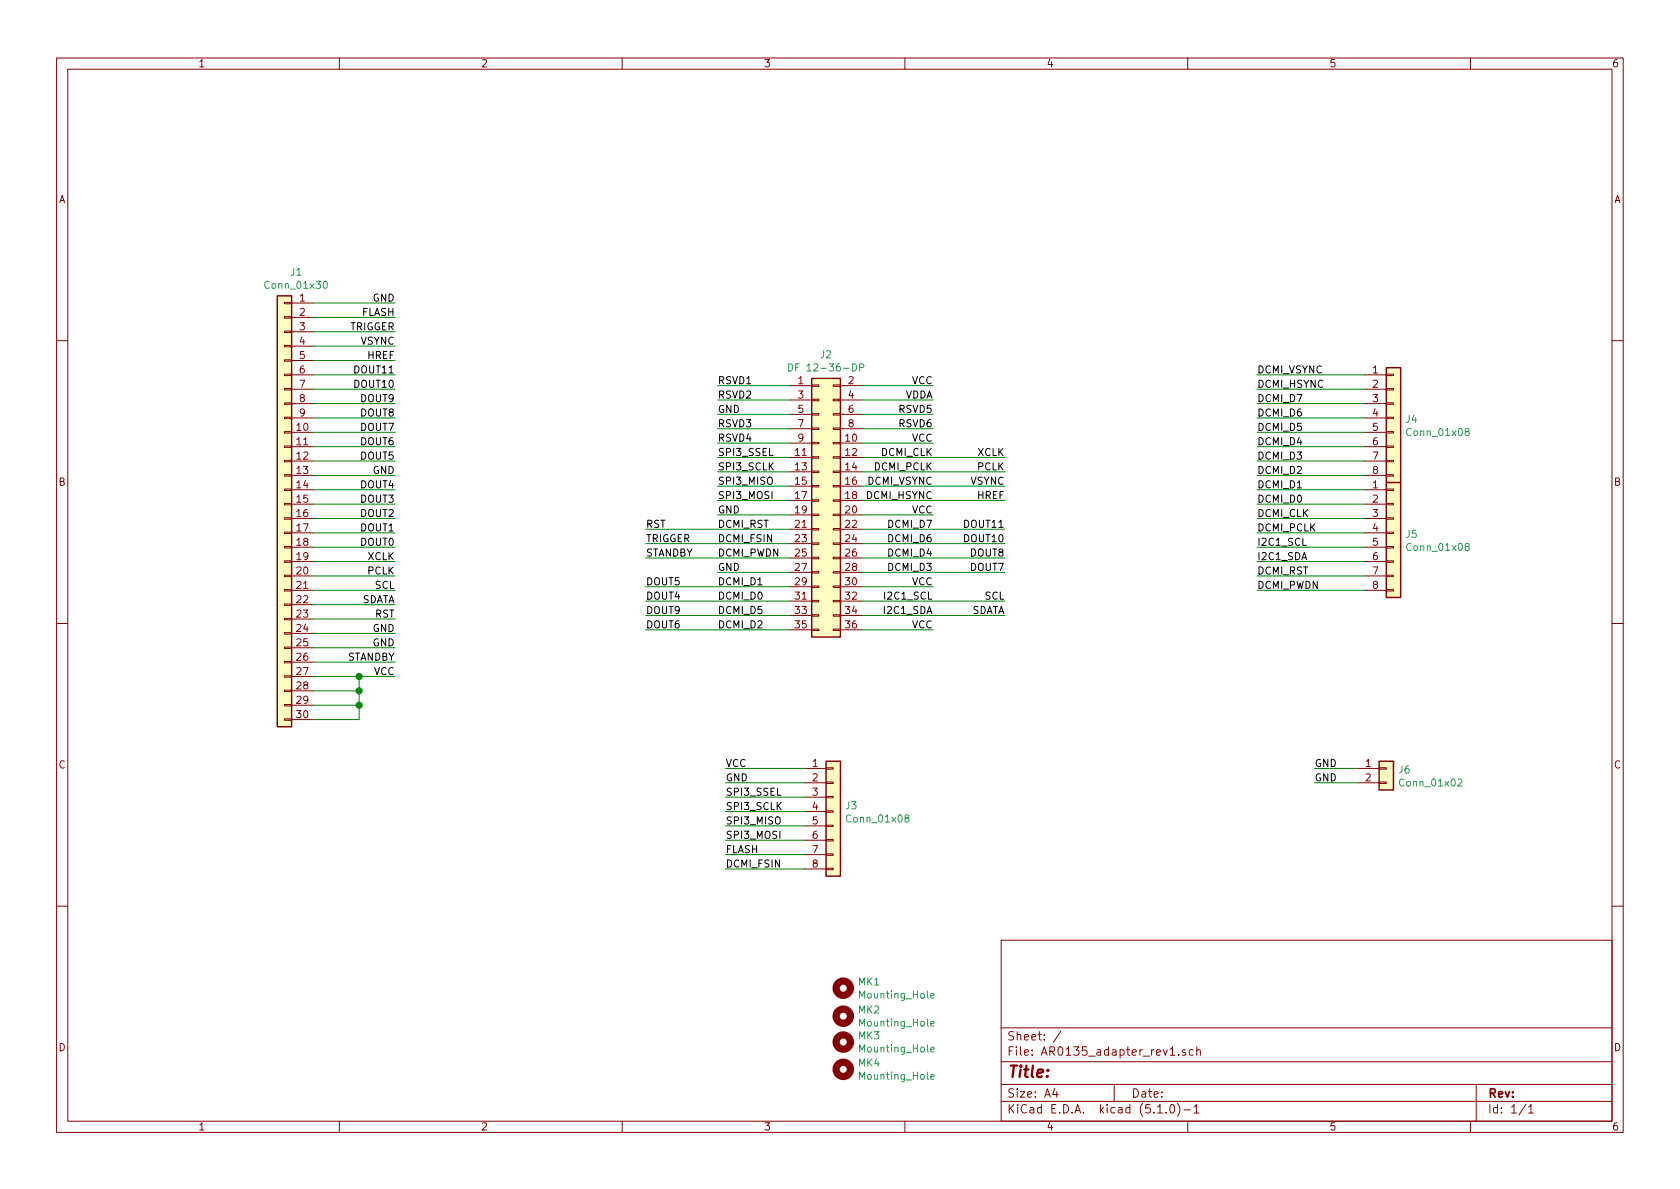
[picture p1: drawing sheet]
EESchema Schematic File Version 4
LIBS:AR0135_adapter_rev1-cache
EELAYER 29 0
EELAYER END
$Descr A4 11693 8268
encoding utf-8
Sheet 1 1
Title ""
Date ""
Rev ""
Comp ""
Comment1 ""
Comment2 ""
Comment3 ""
Comment4 ""
$EndDescr
$Comp
L Connector_Generic:Conn_02x18_Odd_Even J2
U 1 1
P 5700 3475
F 0 "J2" H 5750 4492 50  0000 C CNN
F 1 "DF 12-36-DP" H 5750 4401 50  0000 C CNN
F 2 "sense:DF12(3.5)-36DP-0.5V(86)" H 5700 3475 50  0001 C CNN
F 3 "~" H 5700 3475 50  0001 C CNN
	1    5700 3475
	1    0    0    -1  
$EndComp
Text Label 4995 2675 0    50   ~ 0
RSVD1
Text Label 4995 2775 0    50   ~ 0
RSVD2
Text Label 4995 2975 0    50   ~ 0
RSVD3
Text Label 4995 3075 0    50   ~ 0
RSVD4
Text Label 6495 2875 2    50   ~ 0
RSVD5
Text Label 6495 2975 2    50   ~ 0
RSVD6
Text Label 4995 2875 0    50   ~ 0
GND
Text Label 4995 3175 0    50   ~ 0
SPI3_SSEL
Text Label 4995 3275 0    50   ~ 0
SPI3_SCLK
Text Label 4995 3375 0    50   ~ 0
SPI3_MISO
Text Label 4995 3475 0    50   ~ 0
SPI3_MOSI
Text Label 4995 3575 0    50   ~ 0
GND
Text Label 4995 3675 0    50   ~ 0
DCMI_RST
Text Label 4995 3775 0    50   ~ 0
DCMI_FSIN
Text Label 4995 3875 0    50   ~ 0
DCMI_PWDN
Text Label 4995 3975 0    50   ~ 0
GND
Text Label 4995 4075 0    50   ~ 0
DCMI_D1
Text Label 4995 4175 0    50   ~ 0
DCMI_D0
Text Label 4995 4275 0    50   ~ 0
DCMI_D5
Text Label 4995 4375 0    50   ~ 0
DCMI_D2
Text Label 6495 2675 2    50   ~ 0
VCC
Text Label 6495 2775 2    50   ~ 0
VDDA
Text Label 6495 3075 2    50   ~ 0
VCC
Text Label 6495 3175 2    50   ~ 0
DCMI_CLK
Text Label 6495 3275 2    50   ~ 0
DCMI_PCLK
Text Label 6495 3375 2    50   ~ 0
DCMI_VSYNC
Text Label 6495 3475 2    50   ~ 0
DCMI_HSYNC
Text Label 6495 3575 2    50   ~ 0
VCC
Text Label 6495 3675 2    50   ~ 0
DCMI_D7
Text Label 6495 3775 2    50   ~ 0
DCMI_D6
Text Label 6495 3875 2    50   ~ 0
DCMI_D4
Text Label 6495 3975 2    50   ~ 0
DCMI_D3
Text Label 6495 4075 2    50   ~ 0
VCC
Text Label 6495 4175 2    50   ~ 0
I2C1_SCL
Text Label 6495 4275 2    50   ~ 0
I2C1_SDA
Text Label 6495 4375 2    50   ~ 0
VCC
Text Label 2750 2100 2    50   ~ 0
GND
Text Label 2750 2200 2    50   ~ 0
FLASH
Text Label 2750 2300 2    50   ~ 0
TRIGGER
Text Label 2750 2400 2    50   ~ 0
VSYNC
Text Label 2750 2500 2    50   ~ 0
HREF
Text Label 2750 2600 2    50   ~ 0
DOUT11
Text Label 2750 2700 2    50   ~ 0
DOUT10
Text Label 2750 2800 2    50   ~ 0
DOUT9
Text Label 2750 2900 2    50   ~ 0
DOUT8
Text Label 2750 3100 2    50   ~ 0
DOUT6
Text Label 2750 3300 2    50   ~ 0
GND
Text Label 2750 3500 2    50   ~ 0
DOUT3
Text Label 2750 3000 2    50   ~ 0
DOUT7
Text Label 2750 3200 2    50   ~ 0
DOUT5
Text Label 2750 3400 2    50   ~ 0
DOUT4
Text Label 2750 3600 2    50   ~ 0
DOUT2
Text Label 2750 3800 2    50   ~ 0
DOUT0
Text Label 2750 4000 2    50   ~ 0
PCLK
Text Label 2750 4200 2    50   ~ 0
SDATA
Text Label 2750 4400 2    50   ~ 0
GND
Text Label 2750 4600 2    50   ~ 0
STANDBY
$Comp
L Connector_Generic:Conn_01x30 J1
U 1 1
P 1980 3500
F 0 "J1" H 1898 5117 50  0000 C CNN
F 1 "Conn_01x30" H 1898 5026 50  0000 C CNN
F 2 "Connector_FFC-FPC:Hirose_FH12-30S-0.5SH_1x30-1MP_P0.50mm_Horizontal" H 1980 3500 50  0001 C CNN
F 3 "~" H 1980 3500 50  0001 C CNN
	1    1980 3500
	-1   0    0    -1  
$EndComp
Text Label 2750 4500 2    50   ~ 0
GND
Text Label 2750 4300 2    50   ~ 0
RST
Text Label 2750 4100 2    50   ~ 0
SCL
Text Label 2750 3900 2    50   ~ 0
XCLK
Text Label 2750 3700 2    50   ~ 0
DOUT1
Wire Wire Line
	2750 2100 2180 2100
Wire Wire Line
	2750 2200 2180 2200
Wire Wire Line
	2750 2300 2180 2300
Wire Wire Line
	2750 2400 2180 2400
Wire Wire Line
	2180 2500 2750 2500
Wire Wire Line
	2750 2600 2180 2600
Wire Wire Line
	2750 2700 2180 2700
Wire Wire Line
	2750 2800 2180 2800
Wire Wire Line
	2750 2900 2180 2900
Wire Wire Line
	2750 3000 2180 3000
Wire Wire Line
	2750 3100 2180 3100
Wire Wire Line
	2750 3200 2180 3200
Wire Wire Line
	2180 3300 2750 3300
Wire Wire Line
	2750 3400 2180 3400
Wire Wire Line
	2180 3500 2750 3500
Wire Wire Line
	2750 3600 2180 3600
Wire Wire Line
	2180 3700 2750 3700
Wire Wire Line
	2750 3800 2180 3800
Wire Wire Line
	2750 3900 2180 3900
Wire Wire Line
	2180 4000 2750 4000
Wire Wire Line
	2750 4100 2180 4100
Wire Wire Line
	2180 4200 2750 4200
Wire Wire Line
	2750 4300 2180 4300
Wire Wire Line
	2180 4400 2750 4400
Wire Wire Line
	2750 4500 2180 4500
Wire Wire Line
	2180 4600 2750 4600
Wire Wire Line
	2180 5000 2500 5000
Wire Wire Line
	2500 4700 2180 4700
Wire Wire Line
	2180 4800 2500 4800
Connection ~ 2500 4800
Wire Wire Line
	2500 4800 2500 4700
Wire Wire Line
	2180 4900 2500 4900
Wire Wire Line
	2500 4800 2500 4900
Connection ~ 2500 4900
Wire Wire Line
	2500 4900 2500 5000
Wire Wire Line
	4995 2675 5500 2675
Wire Wire Line
	6000 2675 6495 2675
Wire Wire Line
	6495 2775 6000 2775
Wire Wire Line
	5500 2775 4995 2775
Wire Wire Line
	4995 2875 5500 2875
Wire Wire Line
	6000 2875 6495 2875
Wire Wire Line
	6495 2975 6000 2975
Wire Wire Line
	5500 2975 4995 2975
Wire Wire Line
	4995 3075 5500 3075
Wire Wire Line
	6000 3075 6495 3075
Wire Wire Line
	5500 3175 4995 3175
Wire Wire Line
	4995 3275 5500 3275
Wire Wire Line
	5500 3375 4995 3375
Wire Wire Line
	4995 3475 5500 3475
Wire Wire Line
	6495 3575 6000 3575
Wire Wire Line
	5500 3575 4995 3575
Wire Wire Line
	5500 3975 4995 3975
Wire Wire Line
	6000 4075 6495 4075
Wire Wire Line
	6495 4375 6000 4375
Connection ~ 2500 4700
Wire Wire Line
	2750 4700 2500 4700
Text Label 2750 4700 2    50   ~ 0
VCC
Text Label 4495 4175 0    50   ~ 0
DOUT4
Text Label 4495 4075 0    50   ~ 0
DOUT5
Text Label 4495 4375 0    50   ~ 0
DOUT6
Text Label 6995 3975 2    50   ~ 0
DOUT7
Text Label 6995 3875 2    50   ~ 0
DOUT8
Text Label 4495 4275 0    50   ~ 0
DOUT9
Text Label 6995 3775 2    50   ~ 0
DOUT10
Text Label 6995 3675 2    50   ~ 0
DOUT11
Text Label 6995 3175 2    50   ~ 0
XCLK
Text Label 6995 3275 2    50   ~ 0
PCLK
Text Label 4495 3675 0    50   ~ 0
RST
Text Label 6995 4275 2    50   ~ 0
SDATA
Text Label 6995 4175 2    50   ~ 0
SCL
Text Label 6995 3475 2    50   ~ 0
HREF
Text Label 6995 3375 2    50   ~ 0
VSYNC
Wire Wire Line
	4495 3675 5500 3675
Wire Wire Line
	6000 4275 6995 4275
Wire Wire Line
	6000 4175 6995 4175
Wire Wire Line
	6000 3175 6995 3175
Wire Wire Line
	6000 3275 6995 3275
Wire Wire Line
	6000 3375 6995 3375
Text Label 5050 5840 0    50   ~ 0
SPI3_MOSI
Text Label 5050 5740 0    50   ~ 0
SPI3_MISO
Text Label 5050 5640 0    50   ~ 0
SPI3_SCLK
Text Label 5050 5540 0    50   ~ 0
SPI3_SSEL
$Comp
L Connector_Generic:Conn_01x08 J3
U 1 1
P 5800 5640
F 0 "J3" H 5880 5682 50  0000 L CNN
F 1 "Conn_01x08" H 5880 5591 50  0000 L CNN
F 2 "Connector_PinHeader_2.54mm:PinHeader_1x08_P2.54mm_Vertical" H 5800 5640 50  0001 C CNN
F 3 "~" H 5800 5640 50  0001 C CNN
	1    5800 5640
	1    0    0    -1  
$EndComp
Wire Wire Line
	5050 5840 5600 5840
Wire Wire Line
	5600 5740 5050 5740
Wire Wire Line
	5050 5640 5600 5640
Wire Wire Line
	5600 5540 5050 5540
Wire Wire Line
	4495 4375 5500 4375
Wire Wire Line
	4495 4275 5500 4275
Wire Wire Line
	4495 4175 5500 4175
Wire Wire Line
	4495 4075 5500 4075
Wire Wire Line
	6000 3675 6995 3675
Wire Wire Line
	6000 3775 6995 3775
Wire Wire Line
	6000 3875 6995 3875
Wire Wire Line
	6000 3975 6995 3975
Wire Wire Line
	6000 3475 6995 3475
Text Label 4495 3775 0    50   ~ 0
TRIGGER
Text Label 4495 3875 0    50   ~ 0
STANDBY
Text Label 5050 5940 0    50   ~ 0
FLASH
Text Label 5050 5340 0    50   ~ 0
VCC
Text Label 5050 5440 0    50   ~ 0
GND
Wire Wire Line
	5050 5940 5600 5940
Wire Wire Line
	5050 5440 5600 5440
Wire Wire Line
	5600 5340 5050 5340
Wire Wire Line
	4495 3875 5500 3875
Wire Wire Line
	4495 3775 5500 3775
$Comp
L sense:Mounting_Hole MK1
U 1 1
P 5870 6870
F 0 "MK1" H 5970 6916 50  0000 L CNN
F 1 "Mounting_Hole" H 5970 6825 50  0000 L CNN
F 2 "MountingHole:MountingHole_2.5mm" H 5870 6870 50  0001 C CNN
F 3 "" H 5870 6870 50  0001 C CNN
	1    5870 6870
	1    0    0    -1  
$EndComp
$Comp
L sense:Mounting_Hole MK2
U 1 1
P 5870 7065
F 0 "MK2" H 5970 7111 50  0000 L CNN
F 1 "Mounting_Hole" H 5970 7020 50  0000 L CNN
F 2 "MountingHole:MountingHole_2.5mm" H 5870 7065 50  0001 C CNN
F 3 "" H 5870 7065 50  0001 C CNN
	1    5870 7065
	1    0    0    -1  
$EndComp
$Comp
L sense:Mounting_Hole MK3
U 1 1
P 5870 7245
F 0 "MK3" H 5970 7291 50  0000 L CNN
F 1 "Mounting_Hole" H 5970 7200 50  0000 L CNN
F 2 "MountingHole:MountingHole_2.1mm" H 5870 7245 50  0001 C CNN
F 3 "" H 5870 7245 50  0001 C CNN
	1    5870 7245
	1    0    0    -1  
$EndComp
$Comp
L sense:Mounting_Hole MK4
U 1 1
P 5870 7435
F 0 "MK4" H 5970 7481 50  0000 L CNN
F 1 "Mounting_Hole" H 5970 7390 50  0000 L CNN
F 2 "MountingHole:MountingHole_2.1mm" H 5870 7435 50  0001 C CNN
F 3 "" H 5870 7435 50  0001 C CNN
	1    5870 7435
	1    0    0    -1  
$EndComp
Text Label 8750 4000 0    50   ~ 0
DCMI_RST
Text Label 5050 6040 0    50   ~ 0
DCMI_FSIN
Text Label 8750 4100 0    50   ~ 0
DCMI_PWDN
Text Label 8750 3400 0    50   ~ 0
DCMI_D1
Text Label 8750 3500 0    50   ~ 0
DCMI_D0
Text Label 8750 3000 0    50   ~ 0
DCMI_D5
Text Label 8750 3300 0    50   ~ 0
DCMI_D2
Text Label 8750 3600 0    50   ~ 0
DCMI_CLK
Text Label 8750 3700 0    50   ~ 0
DCMI_PCLK
Text Label 8750 2600 0    50   ~ 0
DCMI_VSYNC
Text Label 8750 2700 0    50   ~ 0
DCMI_HSYNC
Text Label 8750 2800 0    50   ~ 0
DCMI_D7
Text Label 8750 2900 0    50   ~ 0
DCMI_D6
Text Label 8750 3100 0    50   ~ 0
DCMI_D4
Text Label 8750 3200 0    50   ~ 0
DCMI_D3
Text Label 8750 3800 0    50   ~ 0
I2C1_SCL
Text Label 8750 3900 0    50   ~ 0
I2C1_SDA
Wire Wire Line
	8750 4100 9500 4100
Wire Wire Line
	9500 4000 8750 4000
Wire Wire Line
	8750 3900 9500 3900
Wire Wire Line
	9500 3800 8750 3800
Wire Wire Line
	8750 3700 9500 3700
Wire Wire Line
	9500 3600 8750 3600
Wire Wire Line
	8750 3500 9500 3500
Wire Wire Line
	9500 3400 8750 3400
Wire Wire Line
	8750 3300 9500 3300
Wire Wire Line
	9500 3200 8750 3200
Wire Wire Line
	8750 3100 9500 3100
Wire Wire Line
	9500 3000 8750 3000
Wire Wire Line
	8750 2900 9500 2900
Wire Wire Line
	9500 2800 8750 2800
Wire Wire Line
	8750 2700 9500 2700
Wire Wire Line
	9500 2600 8750 2600
Wire Wire Line
	5600 6040 5050 6040
$Comp
L Connector_Generic:Conn_01x08 J4
U 1 1
P 9700 2900
F 0 "J4" H 9780 2892 50  0000 L CNN
F 1 "Conn_01x08" H 9780 2801 50  0000 L CNN
F 2 "Connector_PinHeader_2.54mm:PinHeader_1x08_P2.54mm_Vertical" H 9700 2900 50  0001 C CNN
F 3 "~" H 9700 2900 50  0001 C CNN
	1    9700 2900
	1    0    0    -1  
$EndComp
$Comp
L Connector_Generic:Conn_01x08 J5
U 1 1
P 9700 3700
F 0 "J5" H 9780 3692 50  0000 L CNN
F 1 "Conn_01x08" H 9780 3601 50  0000 L CNN
F 2 "Connector_PinHeader_2.54mm:PinHeader_1x08_P2.54mm_Vertical" H 9700 3700 50  0001 C CNN
F 3 "~" H 9700 3700 50  0001 C CNN
	1    9700 3700
	1    0    0    -1  
$EndComp
$Comp
L Connector_Generic:Conn_01x02 J6
U 1 1
P 9650 5340
F 0 "J6" H 9730 5332 50  0000 L CNN
F 1 "Conn_01x02" H 9730 5241 50  0000 L CNN
F 2 "Connector_PinHeader_2.54mm:PinHeader_1x02_P2.54mm_Vertical" H 9650 5340 50  0001 C CNN
F 3 "~" H 9650 5340 50  0001 C CNN
	1    9650 5340
	1    0    0    -1  
$EndComp
Text Label 9150 5340 0    50   ~ 0
GND
Text Label 9150 5440 0    50   ~ 0
GND
Wire Wire Line
	9150 5440 9450 5440
Wire Wire Line
	9450 5340 9150 5340
$EndSCHEMATC
